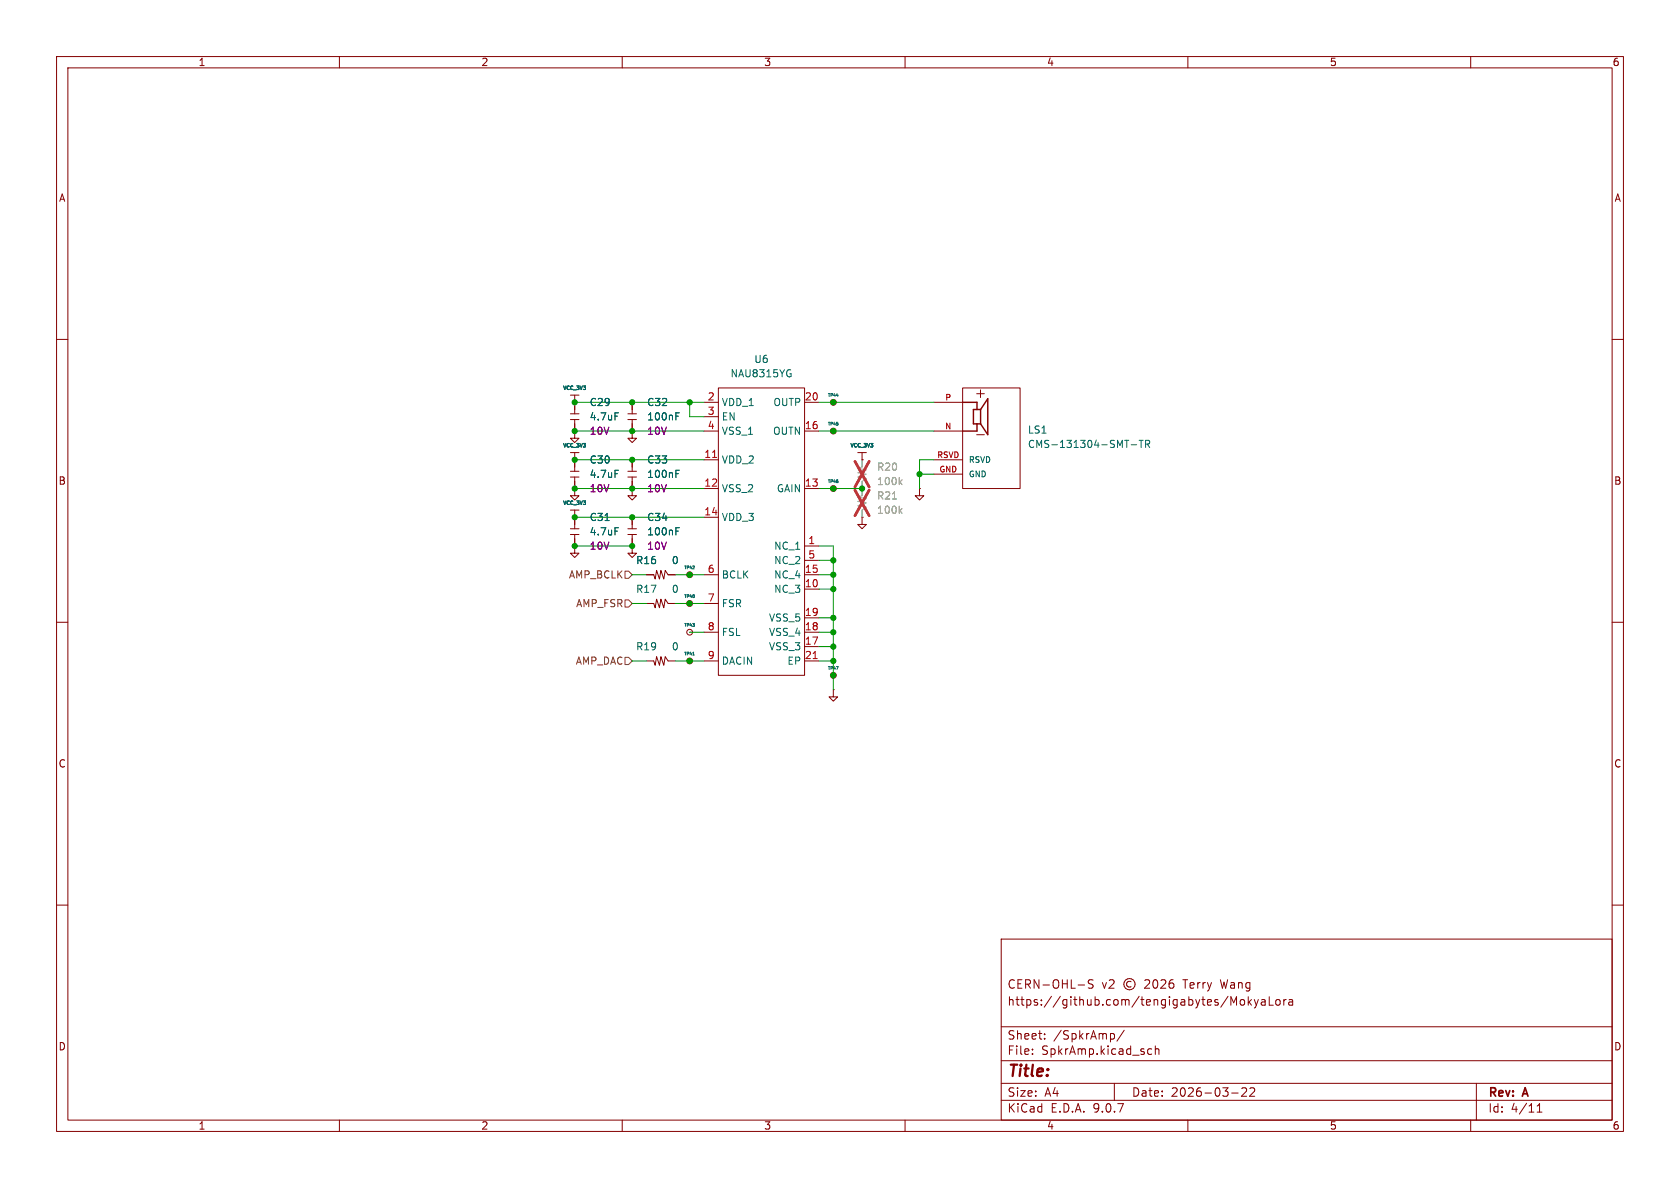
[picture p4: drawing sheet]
<svg xmlns="http://www.w3.org/2000/svg" width="297mm" height="210mm" viewBox="0 0 297 210" stroke-linecap="round" stroke-linejoin="round" font-family="sans-serif">
<g fill="none" stroke="#840000" stroke-width=".18">
<path d="M10 10h277v190h-277zM12 12h273v186h-273zM60 10v2M110 10v2M160 10v2M210 10v2M260 10v2M10 60h2M100.8 69.9h1.6M100.8 73.2h1.6M100.8 74.2h1.6M101.6 76.2v1.3h-.8l.8 .7 .8-.7h-.8"/>
<path d="M101.6 76.2h.1M101.6 71.1h.1M101.6 69.9v3.3M101.6 74.2v2M111 73.2h1.5M111 74.2h1.5M111.8 76.2v1.3h-.8l.8 .7 .7-.7h-.7M111.8 76.2h.1M111.8 71.1v2.1M111.8 74.2v2M124.5 71.1h2.5M124.5 73.7h2.5"/>
<path d="M124.5 76.2h2.5M127 68.6h15.2v50.8h-15.2zM142.2 71.1h2.6M142.2 76.2h2.6M147.3 76.2h.1M147.3 71.1h.1M165.1 71.1h5.1M165.1 76.2h5.1M170.2 68.6h10.1v17.8h-10.1zM172.7 76.8h1.3M285 60h2M100.8 80h1.6"/>
<path d="M100.8 90.2h1.6M100.8 93.5h1.6M100.8 94.5h1.6M100.8 83.3h1.6M100.8 84.3h1.6M101.6 96.5v1.3h-.8l.8 .8 .8-.8h-.8M101.6 96.5h.1M101.6 81.3h.1M101.6 91.4h.1M101.6 86.4v1.2h-.8l.8 .8 .8-.8h-.8M101.6 86.4h.1M101.6 80v3.3"/>
<path d="M101.6 84.3v2.1M101.6 90.2v3.3M101.6 94.5v2M111 93.5h1.5M111 94.5h1.5M111 83.3h1.5M111 84.3h1.5M111.8 96.5v1.3h-.8l.8 .8 .7-.8h-.7M111.8 96.5h.1M111.8 86.4v1.2h-.8l.8 .8 .7-.8h-.7M111.8 86.4h.1M111.8 81.3v2"/>
<path d="M111.8 84.3v2.1M111.8 91.4v2.1M111.8 94.5v2M124.5 81.3h2.5M124.5 86.4h2.5M124.5 91.4h2.5M142.2 86.4h2.6M142.2 96.5h2.6M142.2 99.1h2.6M147.3 86.4h.1M151.6 80h1.6M152.4 91.4v1.3h-.8l.8 .8 .8-.8h-.8"/>
<path d="M152.4 91.4h.1M152.4 81.3h.1M152.4 80v1.3M162.6 86.4v1.2h-.8l.8 .8 .7-.8h-.7M162.6 86.4h.1M165.1 81.3h5.1M165.1 83.8h5.1M10 110h2M114.3 101.6h1.3l.2 .8 .3-1.6 .5 1.6 .2-1.6 .5 1.6 .3-1.6 .5 .8h1.3M114.3 116.8h1.3l.2 .8 .3-1.5 .5 1.5 .2-1.5 .5 1.5 .3-1.5 .5 .7h1.3M114.3 106.7h1.3l.2 .7 .3-1.5 .5 1.5 .2-1.5 .5 1.5 .3-1.5 .5 .8h1.3M121.9 101.6h.1"/>
<path d="M121.9 116.8h.1M121.9 111.8h.1M121.9 106.7h.1M124.5 101.6h2.5M124.5 106.7h2.5M124.5 111.8h2.5M124.5 116.8h2.5M142.2 101.6h2.6M142.2 111.8h2.6M142.2 116.8h2.6M142.2 104.1h2.6M142.2 109.2h2.6"/>
<path d="M142.2 114.3h2.6M147.3 119.4h.1M285 110h2M147.3 121.9v1.3h-.7l.7 .8 .8-.8h-.8M147.3 121.9h.1M10 160h2M177 166h108v32h-108zM190.6 174.1h1.1M193.2 173.3l-.5-.1-.2 .1v.5l.6 .3 .1 .3-.2 .3-.6-.1M200 173.6a.52 .52 0 0 0-.8 .4 .52 .52 0 0 0 .8 .4M202.4 173.3l.6-.1 .2 .1v.3l-.9 1.1h.9M204 173.3l.2-.1a.81 .81 0 0 1 .6 .6 .81 .81 0 0 1-.3 .8l-.2 .1a.81 .81 0 0 1-.3-1.4z"/>
<path d="M205.2 173.3l.6-.1 .2 .1 .1 .3-.9 1.1h.9M207.4 173.2a.59 .59 0 0 0-.7 .6v.6l.1 .2 .4 .1 .3-.1v-.5l-.1-.3h-.4l-.3 .3M218.1 177.3l.5-1.1v1.5M219.3 176.8l.2-.1 .5 .1v.6l-.1 .2-.4 .1-.2-.1zM220.7 176.2v1.5M220.8 177.1l.4 .6M221.2 176.7l-.5 .6M221.7 176.7l.4 1M222.1 177.7l-.1 .4-.3 .1M222.5 176.7l-.4 1M223 176.8h.6l.1 .9M223.7 177.1h-.5a.29 .29 0 0 0-.3 .3 .29 .29 0 0 0 .3 .3l.5-.1"/>
<path d="M224.4 176.2v1.5h.7M225.6 176.8l.2-.1 .4 .1 .1 .6-.1 .2-.4 .1-.2-.1zM227 176.7v1M227.4 176.7l-.3 .1-.1 .2M227.9 176.8h.6v.9M228.5 177.1h-.5a.29 .29 0 0 0-.2 .3 .29 .29 0 0 0 .2 .3l.5-.1M285 160h2M60 198v2M110 198v2M160 198v2M177 194.5h108M177 191.5h108"/>
<path d="M177 187.5h108M177 181.5h108M182.5 186.3v.1M182.5 185.5v.1M184.7 183.6v.1M184.7 182.8v.1M196.7 182.7l.3 .3v.4l-.3 .3M197 191.5v3M198.7 182.1l-1.2 2M203 186.3h.6M203 185.5h.6M204.2 185.5l.3-.1 .3 .1 .1 .9"/>
<path d="M204.2 184.9v1.5M210 198v2M217.7 193.2h1.2M219.5 192.4l.6-.1 .2 .1 .1 .3-.9 1.1h.9M221 192.4l.5-.1 .2 .1 .1 .3-.9 1.1h.9M260 198v2M261 191.5v6.5M271.7 196.6h.9M271.7 195.5l.5-.4v1.5"/>
<circle cx="147.3" cy="76.2" r=".51"/>
<circle cx="147.3" cy="71.1" r=".51"/>
<circle cx="147.3" cy="86.4" r=".51"/>
<circle cx="121.9" cy="116.8" r=".51"/>
<circle cx="121.9" cy="106.7" r=".51"/>
<circle cx="121.9" cy="111.8" r=".51"/>
<circle cx="121.9" cy="101.6" r=".51"/>
<circle cx="147.3" cy="119.4" r=".51"/>
<circle cx="199.7" cy="174" r="1"/>
</g>
<path d="M152.4 81.3v1.3l-.8 .2 1.6 .3-1.6 .5 1.6 .2-1.6 .5 1.6 .3-.8 .5v2.5l-.8 .3 1.6 .2-1.6 .5 1.6 .3-1.6 .5 1.6 .3-.8 .5v1.2" fill="none" stroke="#a1a1a1" stroke-width=".18"/>
<path d="M157.8 88.2h.7M159.1 85.2l.4 .5M159.1 90.3l.4 .4M159.5 84.8l-.5 .5M159.5 89.9l-.5 .5" fill="none" stroke="#989898" stroke-width=".18"/>
<path d="M151.1 81.6l2.6 4.5M151.1 86.6l2.6 4.6M153.7 81.6l-2.6 4.5M153.7 86.6l-2.6 4.6" fill="none" stroke="#e12e31" stroke-width=".46"/>
<g fill="none" stroke="#006464" stroke-width=".18">
<path d="M108.7 73h.6M119.5 73h.6M119.5 73.6h.4M139.6 66.1h.3v.4l-.3 .1M139.7 65.3l.1 .1M147.9 69.9h.3M200 78.6h1M201.4 77.8h.7M201.7 77.8v1.3M202.5 78.5l.6-.1 .2-.1-.1-.3-.7-.2v1.3M202.8 78.5l.5 .6M107 92h.7"/>
<path d="M108.7 93.3h.6M108.7 83.1h.6M119.5 93.9h.4M119.5 93.3h.6M119.5 83.1h.6M119.5 83.7h.4M122.4 100.6h.4M122.5 115.8h.3M122.7 100.1v.2M147.8 117.8h.4l-.2 .5"/>
</g>
<path d="M126 80.9h.7M143.8 116.4h.7" fill="none" stroke="#a90000" stroke-width=".18"/>
<path d="M170.2 71.1h2.5v1.3M172.7 74.9v1.3h-2.5M173.4 72.4h-1.3v2.5h1.3M173.4 72.4v2.5M173.4 72.4l1.2-1.9v6.3l-1.2-1.9" fill="none" stroke="#840000" stroke-width=".25"/>
<path d="M110.5 106h.6l.7 .7-.7 .6h-.6zM110.5 101h.6l.7 .6-.7 .6h-.6zM110.5 116.2h.6l.7 .6-.7 .7h-.6z" fill="none" stroke="#725600" stroke-width=".18"/>
<g fill="none" stroke="#009600" stroke-width=".18">
<path d="M101.6 71.1h22.9M101.6 76.2h22.9M121.9 71.1v2.6h2.6M144.8 71.1h20.3M144.8 76.2h20.3M101.6 86.4h22.9M101.6 96.5h10.2M101.6 81.3h22.9M101.6 91.4h22.9M144.8 96.5h2.5v25.4M144.8 86.4h7.6M144.8 99.1h2.5"/>
<path d="M162.6 83.8h2.5M165.1 81.3h-2.5v5.1M111.8 116.8h2.5M111.8 101.6h2.5M111.8 106.7h2.5M119.4 116.8h5.1M119.4 101.6h5.1M119.4 106.7h5.1M121.9 111.8h2.6M144.8 116.8h2.5M144.8 114.3h2.5M144.8 104.1h2.5"/>
<path d="M144.8 109.2h2.5M144.8 101.6h2.5M144.8 111.8h2.5"/>
</g>
<g fill="#009600" stroke="#009600" stroke-width=".18">
<circle cx="147.3" cy="76.2" r=".46"/>
<circle cx="147.3" cy="114.3" r=".46"/>
<circle cx="147.3" cy="111.8" r=".46"/>
<circle cx="147.3" cy="109.2" r=".46"/>
<circle cx="147.3" cy="104.1" r=".46"/>
<circle cx="147.3" cy="99.1" r=".46"/>
<circle cx="147.3" cy="101.6" r=".46"/>
<circle cx="147.3" cy="86.4" r=".46"/>
<circle cx="152.4" cy="86.4" r=".46"/>
<circle cx="162.6" cy="83.8" r=".46"/>
<circle cx="147.3" cy="119.4" r=".46"/>
<circle cx="147.3" cy="116.8" r=".46"/>
<circle cx="147.3" cy="71.1" r=".46"/>
<circle cx="121.9" cy="71.1" r=".46"/>
<circle cx="101.6" cy="81.3" r=".46"/>
<circle cx="111.8" cy="86.4" r=".46"/>
<circle cx="111.8" cy="76.2" r=".46"/>
<circle cx="111.8" cy="81.3" r=".46"/>
<circle cx="101.6" cy="71.1" r=".46"/>
<circle cx="101.6" cy="76.2" r=".46"/>
<circle cx="111.8" cy="71.1" r=".46"/>
<circle cx="101.6" cy="91.4" r=".46"/>
<circle cx="101.6" cy="86.4" r=".46"/>
<circle cx="111.8" cy="91.4" r=".46"/>
<circle cx="121.9" cy="116.8" r=".46"/>
<circle cx="121.9" cy="106.7" r=".46"/>
<circle cx="121.9" cy="101.6" r=".46"/>
<circle cx="101.6" cy="96.5" r=".46"/>
<circle cx="111.8" cy="96.5" r=".46"/>
</g>
<text font-size="2.8" fill="#840000" x="178" y="190.9">Title:</text>
<text font-size="2.5" fill="#840000" x="172.2" y="70.6">+</text>
<g font-size="2.1" fill="#840000">
<text x="178" y="178">https://github.com/tengigabytes/MokyaLora</text>
<text x="178" y="175">CERN-OHL-S</text>
<text x="194.7" y="175">v2</text>
<text x="209.5" y="175">Terry</text>
<text x="216.2" y="175">Wang</text>
<text x="178" y="184">Sheet:</text>
<text x="186.2" y="184">/SpkrAmp/</text>
<text x="178" y="186.7">File:</text>
<text x="184.1" y="186.7">SpkrAmp.kicad_sch</text>
<text x="178" y="196.9">KiCad</text>
<text x="178" y="194.1">Size:</text>
<text x="184.7" y="194.1">A4</text>
<text x="185.7" y="196.9">E.D.A.</text>
<text x="193.3" y="196.9">9.0.7</text>
<text x="200" y="194.1">Date:</text>
<text x="207" y="194.1">2026-03-22</text>
<text x="263" y="194.3">Rev:</text>
<text x="263" y="196.9">Id:</text>
<text x="267.1" y="196.9">4/11</text>
<text x="269.4" y="194.3">A</text>
</g>
<g font-size="1.8" fill="#840000">
<text x="35" y="11.9">1</text>
<text x="85" y="11.9">2</text>
<text x="135" y="11.9">3</text>
<text x="185" y="11.9">4</text>
<text x="235" y="11.9">5</text>
<text x="285" y="11.9">6</text>
<text x="10.3" y="35.9">A</text>
<text x="285.3" y="35.9">A</text>
<text x="10.3" y="85.9">B</text>
<text x="285.3" y="85.9">B</text>
<text x="10.3" y="135.9">C</text>
<text x="285.3" y="135.9">C</text>
<text x="10.3" y="185.9">D</text>
<text x="285.3" y="185.9">D</text>
<text x="35" y="199.9">1</text>
<text x="85" y="199.9">2</text>
<text x="135" y="199.9">3</text>
<text x="185" y="199.9">4</text>
<text x="235" y="199.9">5</text>
<text x="285" y="199.9">6</text>
</g>
<g font-size="1.8" fill="#006464">
<text x="133.2" y="64.4">U6</text>
<text x="104.1" y="72">C29</text>
<text x="114.3" y="72">C32</text>
<text x="127.5" y="72">VDD_1</text>
<text x="129" y="66.9">NAU8315YG</text>
<text x="136.6" y="72">OUTP</text>
<text x="104.1" y="74.5">4.7uF</text>
<text x="114.3" y="74.5">100nF</text>
<text x="127.5" y="74.5">EN</text>
<text x="127.5" y="77.1">VSS_1</text>
<text x="136.6" y="77.1">OUTN</text>
<text x="181.6" y="76.9">LS1</text>
<text x="104.1" y="82.1">C30</text>
<text x="114.3" y="82.1">C33</text>
<text x="127.5" y="82.1">VDD_2</text>
<text x="181.6" y="79.4">CMS-131304-SMT-TR</text>
<text x="104.1" y="84.7">4.7uF</text>
<text x="114.3" y="84.7">100nF</text>
<text x="127.5" y="87.2">VSS_2</text>
<text x="137.2" y="87.2">GAIN</text>
<text x="104.1" y="92.3">C31</text>
<text x="104.1" y="94.8">4.7uF</text>
<text x="114.3" y="94.8">100nF</text>
<text x="114.3" y="92.3">C34</text>
<text x="127.5" y="92.3">VDD_3</text>
<text x="112.4" y="99.9">R16</text>
<text x="118.7" y="99.9">0</text>
<text x="136.8" y="97.4">NC_1</text>
<text x="136.8" y="99.9">NC_2</text>
<text x="112.4" y="105">R17</text>
<text x="118.7" y="105">0</text>
<text x="127.5" y="102.5">BCLK</text>
<text x="127.5" y="107.5">FSR</text>
<text x="136.8" y="102.5">NC_4</text>
<text x="136.8" y="105">NC_3</text>
<text x="127.5" y="112.6">FSL</text>
<text x="135.8" y="110.1">VSS_5</text>
<text x="135.8" y="112.6">VSS_4</text>
<text x="112.4" y="115.2">R19</text>
<text x="118.7" y="115.2">0</text>
<text x="127.5" y="117.7">DACIN</text>
<text x="135.8" y="115.2">VSS_3</text>
<text x="139.1" y="117.7">EP</text>
</g>
<g font-size="1.8" fill="#a90000">
<text x="125" y="70.9">2</text>
<text x="142.2" y="70.9">20</text>
<text x="125" y="73.4">3</text>
<text x="125" y="75.9">4</text>
<text x="142.2" y="75.9">16</text>
<text x="124.4" y="81">11</text>
<text x="124.4" y="86.1">12</text>
<text x="142.2" y="86.1">13</text>
<text x="124.4" y="91.2">14</text>
<text x="125" y="101.3">6</text>
<text x="142.2" y="101.3">15</text>
<text x="142.8" y="96.3">1</text>
<text x="142.8" y="98.8">5</text>
<text x="125" y="106.4">7</text>
<text x="142.2" y="103.9">10</text>
<text x="125" y="111.5">8</text>
<text x="142.2" y="109">19</text>
<text x="142.2" y="111.5">18</text>
<text x="125" y="116.6">9</text>
<text x="142.2" y="114">17</text>
<text x="142.2" y="116.6">21</text>
</g>
<g font-size="1.8" fill="#840084">
<text x="104.1" y="77.1">10V</text>
<text x="114.3" y="77.1">10V</text>
<text x="104.1" y="87.2">10V</text>
<text x="114.3" y="87.2">10V</text>
<text x="104.1" y="97.4">10V</text>
<text x="114.3" y="97.4">10V</text>
</g>
<g font-size="1.8" fill="#989898">
<text x="154.9" y="83.4">R20</text>
<text x="154.9" y="86">100k</text>
<text x="154.9" y="88.5">R21</text>
<text x="154.9" y="91">100k</text>
</g>
<g font-size="1.8" fill="#725600">
<text x="100.5" y="102.5">AMP_BCLK</text>
<text x="101.8" y="107.5">AMP_FSR</text>
<text x="101.7" y="117.7">AMP_DAC</text>
</g>
<g font-size="1.4" fill="#a90000">
<text x="167" y="70.9">P</text>
<text x="167" y="75.9">N</text>
<text x="165.6" y="81">RSVD</text>
<text x="166" y="83.6">GND</text>
</g>
<g font-size="1.4" fill="#006464">
<text x="171.2" y="82">RSVD</text>
<text x="171.2" y="84.6">GND</text>
</g>
<g font-size=".9" fill="#006464">
<text x="99.4" y="69.1">VCC_3V3</text>
<text x="99.4" y="79.3">VCC_3V3</text>
<text x="150.2" y="79.3">VCC_3V3</text>
<text x="99.4" y="89.4">VCC_3V3</text>
</g>
<g font-size=".7" fill="#006464">
<text x="146.2" y="70.3">TP44</text>
<text x="146.2" y="75.4">TP45</text>
<text x="146.2" y="85.5">TP46</text>
<text x="120.8" y="100.8">TP42</text>
<text x="120.8" y="105.9">TP40</text>
<text x="120.8" y="110.9">TP43</text>
<text x="120.8" y="116">TP41</text>
<text x="146.2" y="118.6">TP47</text>
</g>
</svg>
